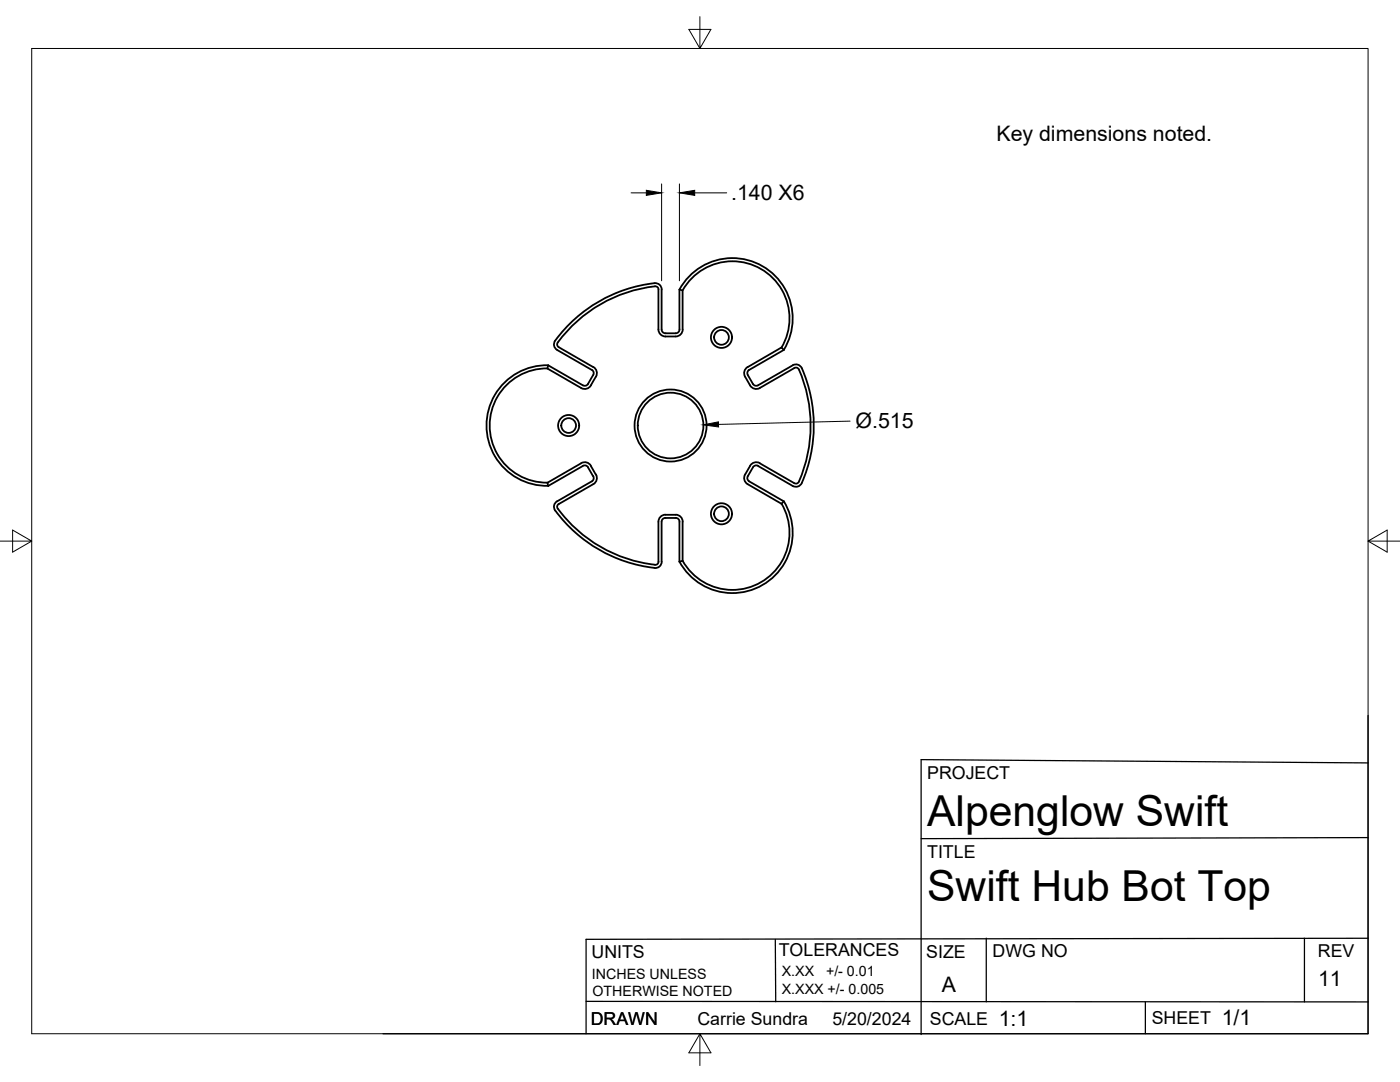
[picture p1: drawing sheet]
<svg xmlns="http://www.w3.org/2000/svg" width="279mm" height="216mm" viewBox="0 0 279 216" stroke-linecap="round" stroke-linejoin="round" font-family="sans-serif">
<!-- layer: Visible -->
<g fill="none" stroke="#000" stroke-width=".36">
<path d="M132 57.8v7.9M132.1 57.8a1.28 1.28 0 0 0-1.5-1.3 28 28 0 0 0-20 11.9l.1 .8 .5 .6 6.9 4a.73 .73 0 0 1 .3 1M135.6 57.8l.6 .2v7.7M135.6 57.8v7.9M135.6 57.8a12 12 0 0 1 16.6-4.7 12 12 0 0 1 4.2 16.7M136.2 57.9a11.4 11.4 0 0 1 15.7-4.2 11.4 11.4 0 0 1 4.1 15.6M109.3 73.5a11.4 11.4 0 0 0-11.6 11.4 11.4 11.4 0 0 0 11.6 11.4M109.4 72.9l6.9 4a.77 .77 0 0 0 1.1-.3l1-1.8M109.4 72.9l-.2 .6 6.8 3.9a1.41 1.41 0 0 0 1.9-.5l1-1.7M109.4 72.9a12 12 0 0 0-12.3 12 12 12 0 0 0 12.3 12M111.3 68.3l-.1 .5 .3 .5 6.9 4M118.4 73.2a1.41 1.41 0 0 1 .5 2"/>
<path d="M131.4 65.7a1.41 1.41 0 0 0 1.4 1.4h2M131.4 65.7v-7.9l-.3-.6a27.3 27.3 0 0 0-19.8 11.1M132 65.7a.77 .77 0 0 0 .8 .8h2M135.6 65.7a.77 .77 0 0 1-.8 .8M136.2 65.7a1.41 1.41 0 0 1-1.4 1.4M149.2 73.2a1.41 1.41 0 0 0-.5 2l1 1.7a1.39 1.39 0 0 0 1.9 .5l6.9-4 .7 .1a26.9 26.9 0 0 1 0 22.9h-.7l-6.9-4M151.3 76.9l6.9-4a1.29 1.29 0 0 1 1.8 .6 28.4 28.4 0 0 1-.1 23.1l-.7 .5h-.7l-7.2-4.1M156 69.3l.4 .5-6.9 4a.74 .74 0 0 0-.3 1l1.1 1.8a.77 .77 0 0 0 1 .3M156 69.3l-6.8 4M116 92.4l-6.8 3.9 .2 .7M116 92.4a1.41 1.41 0 0 1 1.9 .5l1 1.8M116.3 93l-6.9 4"/>
<path d="M116.3 93a.77 .77 0 0 1 1.1 .2l1 1.8M118.4 95a.77 .77 0 0 1-.3 1.1l-6.9 3.9a1.26 1.26 0 0 0-.4 1.9 28.7 28.7 0 0 0 19.8 11.4M118.4 96.6l-6.9 4-.3 .6a27.1 27.1 0 0 0 19.9 11.4l.3-.5v-8a1.41 1.41 0 0 1 1.4-1.4M118.9 94.7a1.41 1.41 0 0 1-.5 1.9M149.2 96.6l6.8 3.9 .4-.5M151.3 93a.76 .76 0 0 0-1 .3l-1.1 1.7a.77 .77 0 0 0 .3 1.1l6.9 3.9M151.6 92.4a1.39 1.39 0 0 0-1.9 .5l-1 1.8a1.41 1.41 0 0 0 .5 1.9M132.1 112.1a1.28 1.28 0 0 1-1.5 1.2M132.8 103.4h2M132.8 102.7h2M132.8 103.3a.77 .77 0 0 0-.8 .8v8M134.8 103.3a.77 .77 0 0 1 .8 .8v8"/>
<path d="M134.8 102.7a1.41 1.41 0 0 1 1.4 1.4M136.2 111.9l-.6 .2M136.2 104.1v7.8M156 100.5a11.4 11.4 0 0 1-4.1 15.7 11.4 11.4 0 0 1-15.7-4.3M156.4 100a12 12 0 0 1-4.2 16.7 12 12 0 0 1-16.6-4.6"/>
<circle cx="144" cy="67.3" r="2.11"/>
<circle cx="144" cy="67.3" r="1.47"/>
<circle cx="113.5" cy="84.9" r="2.11"/>
<circle cx="113.5" cy="84.9" r="1.47"/>
<circle cx="133.8" cy="84.9" r="7.2"/>
<circle cx="133.8" cy="84.9" r="6.6"/>
<circle cx="144" cy="102.5" r="2.11"/>
<circle cx="144" cy="102.5" r="1.47"/>
</g>
<!-- layer: Border -->
<path d="M6.3 9.7h266.7v196.6h-266.7zM139.7 3.3v6.4l2.2-3.8h-4.4l2.2 3.8M0 108h6.3l-3.8-2.2v4.4l3.8-2.2M273 108l3.8 2.2v-4.4l-3.8 2.2h6.4M139.7 206.3l-2.2 3.8h4.4l-2.2-3.8v6.3" fill="none" stroke="#000" stroke-width=".2"/>
<!-- layer: Titleblock -->
<path d="M273 142.8v63.5h-196.6M273 152.2l-89.2-.6v54.8M273 167.1l-89.2 .2M117 199.8l156 .1M154.7 187.5l.1 12.4M196.8 187.2v12.7M228.6 199.9v6.4M260.3 187.2v12.7M273 187.2l-156 .2v18.9" fill="none" stroke="#000" stroke-width=".25"/>
<!-- layer: FD_Dimensions -->
<path d="M125.9 38.5h3.1M132 36.7v19.3M135.6 36.7v19.3M138.6 38.5h6.4M169.7 84l-26.3 .7" fill="none" stroke="#000" stroke-width=".2"/>
<path d="M129 38l3 .5-3 .5zM135.6 38.5l3-.5v1zM140.3 84.8l3.1-.6v1z" fill="#000" stroke="#000" stroke-width=".2"/>
<g font-size="8.5">
<text x="185" y="164.9">Alpenglow Swift</text>
<text x="185" y="179.9">Swift Hub Bot Top</text>
</g>
<g font-size="4.3">
<text x="198.9" y="28.2">Key dimensions noted.</text>
<text x="145.9" y="40">.140 X6</text>
<text x="170.8" y="85.5">Ø.515</text>
<text x="188" y="197.9">A</text>
<text x="263" y="196.7">11</text>
<text x="199.3" y="204.7">1:1</text>
<text x="243.8" y="204.6">1/1</text>
</g>
<g font-size="3.5">
<text x="185" y="155.5">PROJECT</text>
<text x="185" y="171.2">TITLE</text>
<text x="118" y="191.1">UNITS</text>
<text x="155.4" y="190.8">TOLERANCES</text>
<text x="184.8" y="191.2">SIZE</text>
<text x="198.1" y="191">DWG NO</text>
<text x="263" y="191">REV</text>
<text x="117.9" y="204.5">DRAWN</text>
<text x="139.2" y="204.5">Carrie Sundra</text>
<text x="166.1" y="204.5">5/20/2024</text>
<text x="185.6" y="204.5">SCALE</text>
<text x="229.8" y="204.4">SHEET</text>
</g>
<g font-size="2.8">
<text x="118.1" y="195.4">INCHES UNLESS</text>
<text x="156" y="194.8">X.XX</text>
<text x="164.9" y="194.8">+/- 0.01</text>
<text x="118.3" y="198.8">OTHERWISE NOTED</text>
<text x="156" y="198.2">X.XXX +/- 0.005</text>
</g>
</svg>
